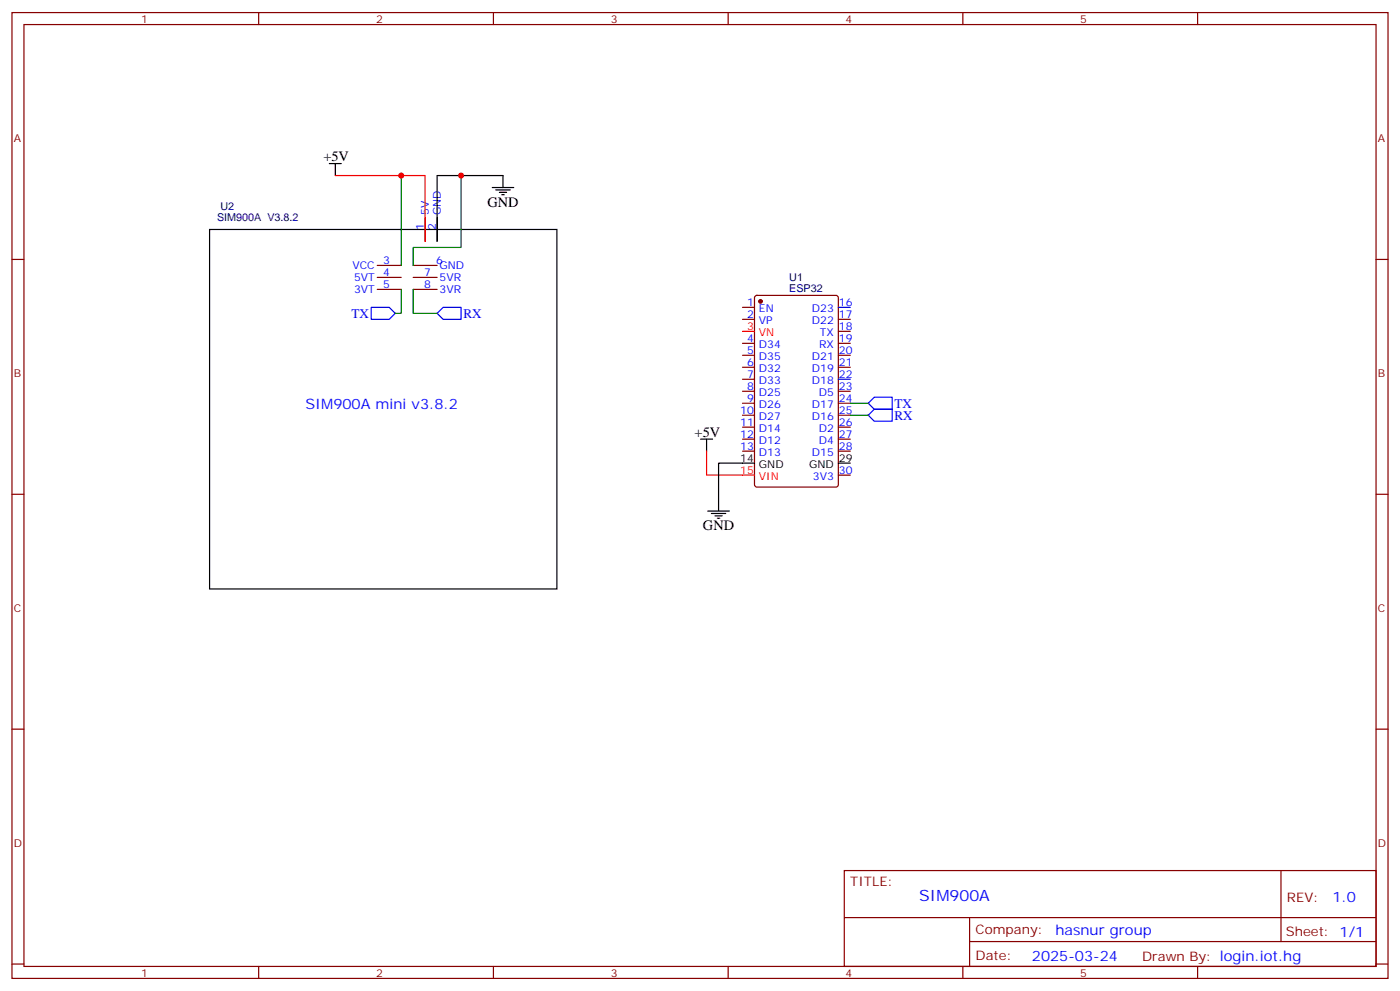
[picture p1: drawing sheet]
<svg xmlns="http://www.w3.org/2000/svg" width="412mm" height="292mm" viewBox="0 0 412 292" stroke-linecap="round" stroke-linejoin="round" font-family="sans-serif">
<g fill="none" stroke="#870000" stroke-width=".35">
<path d="M3.5 3.7h405.4v284.3h-405.4zM7.1 7.2h398.2v277.3h-398.2zM76.2 3.7v3.5M145.3 3.7v3.5M214.5 3.7v3.5M283.6 3.7v3.5M352.8 3.7v3.5M3.5 76.4h3.6M111.1 78.1h7.1M121.7 78.1h7.1M125.2 64v7.1M128.8 64v7.1"/>
<path d="M405.3 76.4h3.6M111.1 81.7h7.1M111.1 85.2h7.1M121.7 81.7h7.1M121.7 85.2h7.1M218.7 90.5h3.5M218.7 94h3.5M222.5 87.2l.5-.2h23.2l.7 .4v55.3l-.4 .6-23.5 .1-.7-.5-.1-55.2zM246.9 94h3.6M246.9 97.5h3.6M218.7 101.1h3.5M218.7 104.6h3.5"/>
<path d="M218.7 108.1h3.5M218.7 111.7h3.5M218.7 115.2h3.5M218.7 118.7h3.5M246.9 101.1h3.6M246.9 104.6h3.6M246.9 108.1h3.6M246.9 115.2h3.6M246.9 118.7h3.6M218.7 122.2h3.5M218.7 125.8h3.5M218.7 129.3h3.5"/>
<path d="M218.7 132.8h3.5M246.9 122.2h3.6M246.9 125.8h3.6M246.9 129.3h3.6M246.9 132.8h3.6M246.9 139.9h3.6M3.5 145.5h3.6M405.3 145.5h3.6M3.5 214.7h3.6M405.3 214.7h3.6M248.7 256.3h156.6v28.2h-156.6zM377.3 256.3v20.9"/>
<path d="M248.7 270.1h156.5M285.6 277.2h119.6M285.6 270.1v14.2M3.5 283.8h3.6M76.2 284.5v3.5M145.3 284.5v3.5M214.5 284.5v3.5M283.6 284.5v3.5M352.8 284.5v3.5M405.3 283.8h3.6"/>
</g>
<circle cx="224" cy="88.7" r=".53" fill="#870000" stroke="#870000" stroke-width=".35"/>
<path d="M98.8 51.7h26.4v19.4M218.7 97.5h3.5M208.1 132.8v7.1h14.1" fill="none" stroke="#f00" stroke-width=".35"/>
<g fill="none" stroke="#000" stroke-width=".35">
<path d="M97 48.2h3.5M98.8 48.2v3.5M145 55.2h6.3M146 55.9h4.3M147.1 56.6h2.1M147.8 57.3h.7M148.2 55.2v-3.5h-19.4v19.4M61.7 67.6h102.3v105.8h-102.3zM206.4 129.3h3.5M208.1 129.3v3.5M222.2 136.3h-10.5v14.2M246.9 136.3h3.6"/>
<path d="M208.5 150.5h6.3M209.5 151.2h4.3M210.6 151.9h2.1M211.3 152.6h.7"/>
</g>
<path d="M109.4 90.5h5.3l1.7 1.8-1.7 1.7h-5.3zM128.8 92.3l1.7-1.8h5.3v3.5h-5.3zM246.9 90.5h3.6M246.9 111.7h3.6M255.8 118.7l1.7-1.8h5.3v3.6h-5.3zM255.8 122.2l1.7-1.7h5.3v3.5h-5.3z" fill="none" stroke="#00f" stroke-width=".35"/>
<path d="M118.2 51.7v26.4M135.8 51.7v21.1h-14.1v5.3M118.2 85.2v7.1h-1.8M121.7 85.2v7.1h7.1M250.5 118.7h5.3M250.5 122.2h5.3" fill="none" stroke="#008700" stroke-width=".35"/>
<g fill="#c00">
<circle cx="118.2" cy="51.7" r=".88"/>
<circle cx="135.8" cy="51.7" r=".88"/>
</g>
<text font-size="4.6" fill="#00f" x="270.8" y="265.3">SIM900A</text>
<g font-size="4.2">
<text x="95.2" y="47.4">+5V</text>
<text x="143.6" y="60.9">GND</text>
<text x="204.6" y="128.6">+5V</text>
<text x="207.1" y="156.1">GND</text>
</g>
<g font-size="4.2" fill="#00f">
<text x="90" y="120.5">SIM900A mini v3.8.2</text>
<text x="392.5" y="265.6">1.0</text>
<text x="310.9" y="275.1">hasnur group</text>
<text x="304" y="282.9">2025-03-24</text>
</g>
<g font-size="3.9" fill="#00f">
<text x="103.5" y="93.5">TX</text>
<text x="136.5" y="93.6">RX</text>
<text x="263.5" y="123.6">RX</text>
<text x="263.5" y="120.1">TX</text>
</g>
<g font-size="3.9" fill="#800">
<text x="250.5" y="260.9">TITLE:</text>
<text x="379.1" y="265.6">REV:</text>
<text x="287.4" y="275.1">Company:</text>
<text x="378.7" y="275.7">Sheet: 1/1</text>
<text x="287.4" y="282.8">Date:</text>
<text x="336.4" y="282.8">Drawn By: login.iot.hg</text>
</g>
<g font-size="3.2" fill="#800">
<text x="41.6" y="6.7">1</text>
<text x="110.8" y="6.7">2</text>
<text x="179.9" y="6.7">3</text>
<text x="249.1" y="6.7">4</text>
<text x="318.2" y="6.7">5</text>
<text x="4.1" y="41.8">A</text>
<text x="405.9" y="41.8">A</text>
<text x="4.1" y="110.9">B</text>
<text x="405.9" y="110.9">B</text>
<text x="4.1" y="180.1">C</text>
<text x="405.9" y="180.1">C</text>
<text x="4.1" y="249.2">D</text>
<text x="405.9" y="249.2">D</text>
<text x="41.6" y="287.5">1</text>
<text x="110.8" y="287.5">2</text>
<text x="179.9" y="287.5">3</text>
<text x="249.1" y="287.5">4</text>
<text x="318.2" y="287.5">5</text>
</g>
<g font-size="3.2" fill="#000080">
<text x="63.9" y="65.2">SIM900A V3.8.2</text>
<text x="64.9" y="61.7">U2</text>
<text x="232.5" y="82.7">U1</text>
<text x="232.5" y="85.9">ESP32</text>
</g>
<g font-size="3.2" fill="#00f">
<text x="126.3" y="63.3" transform="rotate(-90 126.3 63.3)">5V</text>
<text x="129.8" y="63.3" transform="rotate(-90 129.8 63.3)">GND</text>
<text x="124.9" y="67.8" transform="rotate(-90 124.9 67.8)">1</text>
<text x="128.4" y="67.8" transform="rotate(-90 128.4 67.8)">2</text>
<text x="112.9" y="77.8">3</text>
<text x="128.5" y="77.8">6</text>
<text x="103.8" y="79.2">VCC</text>
<text x="104.3" y="82.7">5VT</text>
<text x="112.9" y="81.3">4</text>
<text x="125" y="81.3">7</text>
<text x="129.5" y="79.2">GND</text>
<text x="129.5" y="82.7">5VR</text>
<text x="104.3" y="86.3">3VT</text>
<text x="112.9" y="84.8">5</text>
<text x="125" y="84.8">8</text>
<text x="129.5" y="86.3">3VR</text>
<text x="220.1" y="90.1">1</text>
<text x="220.1" y="93.7">2</text>
<text x="223.6" y="91.9">EN</text>
<text x="223.6" y="95.4">VP</text>
<text x="239.2" y="91.9">D23</text>
<text x="239.2" y="95.4">D22</text>
<text x="247.1" y="90.1">16</text>
<text x="247.1" y="93.7">17</text>
<text x="220.1" y="100.7">4</text>
<text x="241.5" y="99">TX</text>
<text x="247.1" y="97.2">18</text>
<text x="247.1" y="100.7">19</text>
<text x="220.1" y="104.2">5</text>
<text x="220.1" y="107.8">6</text>
<text x="223.6" y="102.5">D34</text>
<text x="223.6" y="106">D35</text>
<text x="239.2" y="106">D21</text>
<text x="241.3" y="102.5">RX</text>
<text x="247.1" y="104.2">20</text>
<text x="247.1" y="107.8">21</text>
<text x="220.1" y="111.3">7</text>
<text x="223.6" y="109.5">D32</text>
<text x="223.6" y="113.1">D33</text>
<text x="239.2" y="109.5">D19</text>
<text x="239.2" y="113.1">D18</text>
<text x="247.1" y="111.3">22</text>
<text x="220.1" y="114.8">8</text>
<text x="220.1" y="118.4">9</text>
<text x="223.6" y="116.6">D25</text>
<text x="241.2" y="116.6">D5</text>
<text x="247.1" y="114.8">23</text>
<text x="247.1" y="118.4">24</text>
<text x="218" y="121.9">10</text>
<text x="218" y="125.4">11</text>
<text x="223.6" y="120.1">D26</text>
<text x="223.6" y="123.6">D27</text>
<text x="239.2" y="120.1">D17</text>
<text x="239.2" y="123.6">D16</text>
<text x="247.1" y="121.9">25</text>
<text x="247.1" y="125.4">26</text>
<text x="218" y="128.9">12</text>
<text x="223.6" y="127.2">D14</text>
<text x="223.6" y="130.7">D12</text>
<text x="241.2" y="130.7">D4</text>
<text x="241.2" y="127.2">D2</text>
<text x="247.1" y="128.9">27</text>
<text x="218" y="132.5">13</text>
<text x="223.6" y="134.2">D13</text>
<text x="239.2" y="134.2">D15</text>
<text x="247.1" y="132.5">28</text>
<text x="239.4" y="141.3">3V3</text>
<text x="247.1" y="139.5">30</text>
</g>
<g font-size="3.2" fill="#f00">
<text x="220.1" y="97.2">3</text>
<text x="223.6" y="99">VN</text>
<text x="218" y="139.5">15</text>
<text x="223.6" y="141.3">VIN</text>
</g>
<g font-size="3.2">
<text x="218" y="136">14</text>
<text x="223.6" y="137.8">GND</text>
<text x="238.4" y="137.8">GND</text>
<text x="247.1" y="136">29</text>
</g>
</svg>
